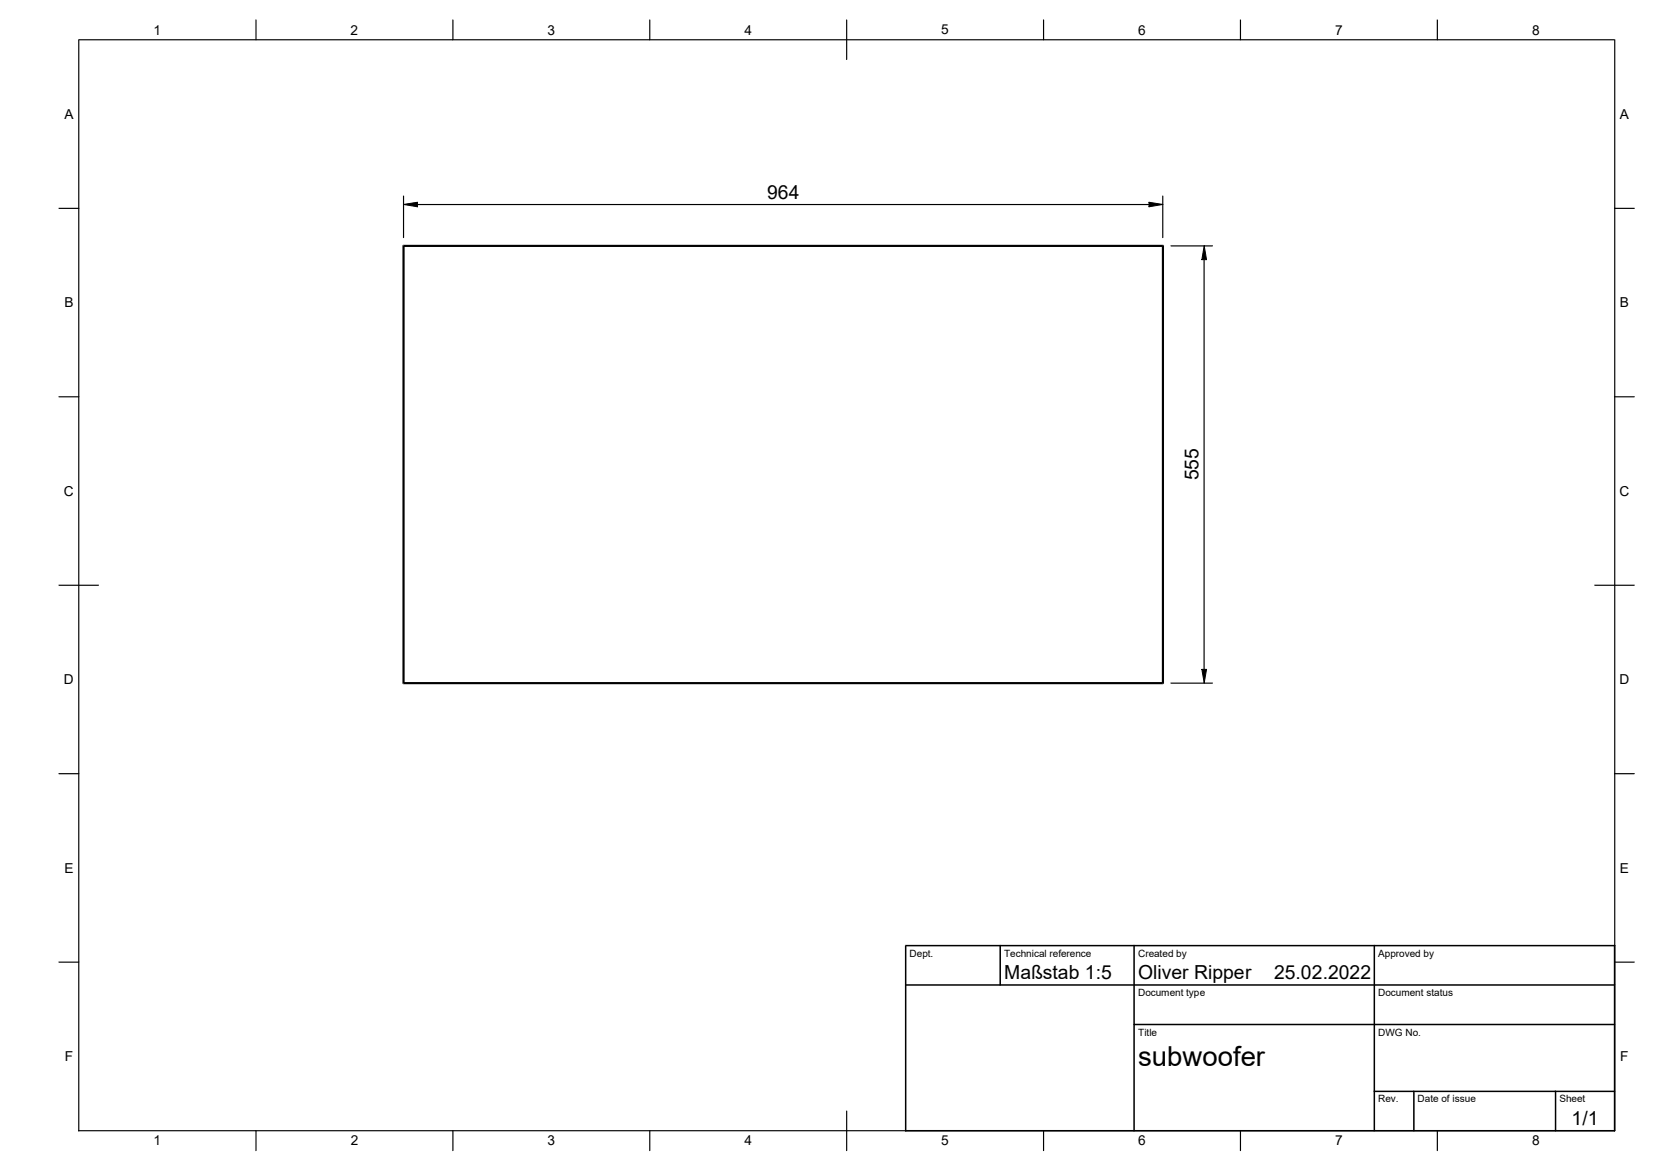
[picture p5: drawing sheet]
<svg xmlns="http://www.w3.org/2000/svg" width="420mm" height="297mm" viewBox="0 0 420 297" stroke-linecap="round" stroke-linejoin="round" font-family="sans-serif">
<g fill="#000">
<path d="M102.4 51.9l3.6-.6v1.2zM291.8 51.3l3.5 .6-3.5 .6zM305.8 62.4l.6 3.5h-1.2zM305.2 169.9h1.2l-.6 3.5z"/>
<path d="M19.9 10.1h.3v277l-.2 .1z" fill-rule="evenodd"/>
<path d="M19.9 9.9l.1 .2z" fill-rule="evenodd"/>
<path d="M64.9 5l.3 .1v5l-.2 .1z" fill-rule="evenodd"/>
<path d="M114.9 5l.2 .1v5l-.1 .1z" fill-rule="evenodd"/>
<path d="M164.8 5l.3 .1v5l-.1 .1z" fill-rule="evenodd"/>
<path d="M214.8 5l.3 .1v10l-.1 .1z" fill-rule="evenodd"/>
<path d="M264.8 5l.3 .1v5l-.1 .1z" fill-rule="evenodd"/>
<path d="M314.8 5l.3 .1v5l-.1 .1z" fill-rule="evenodd"/>
<path d="M364.8 5l.3 .1v5l-.1 .1z" fill-rule="evenodd"/>
<path d="M410 9.9l.2 .2z" fill-rule="evenodd"/>
<path d="M20 9.9h390v.3h-390z" fill-rule="evenodd"/>
<path d="M14.9 52.7l5.3 .2-.2 .1h-5z" fill-rule="evenodd"/>
<path d="M105.9 51.8l186 .1-.1 .2h-185.8z" fill-rule="evenodd"/>
<path d="M409.9 52.7l5.2 .2-.1 .1h-5z" fill-rule="evenodd"/>
<path d="M102.2 62.3l.2-.2v.3z" fill-rule="evenodd"/>
<path d="M102.2 62.4h.5v111h-.5z" fill-rule="evenodd"/>
<path d="M102.3 49.7l.3 .1v10.5l-.2 .2z" fill-rule="evenodd"/>
<path d="M295.3 62.1l.3 .3h-.3z" fill-rule="evenodd"/>
<path d="M102.4 62.1h192.9v.6h-192.9z" fill-rule="evenodd"/>
<path d="M295.1 49.7l.3 .1v10.5l-.2 .2z" fill-rule="evenodd"/>
<path d="M297.3 62.3l10.7 .1-.2 .2h-10.5z" fill-rule="evenodd"/>
<path d="M14.9 100.6l5.3 .1-.2 .2h-5z" fill-rule="evenodd"/>
<path d="M409.9 100.6l5.2 .1-.1 .2h-5z" fill-rule="evenodd"/>
<path d="M14.9 148.4l10.2 .1-.1 .2h-10z" fill-rule="evenodd"/>
<path d="M404.9 148.4l10.2 .1-.1 .2h-10z" fill-rule="evenodd"/>
<path d="M102.2 173.4h.2v.3z" fill-rule="evenodd"/>
<path d="M102.4 173.1h192.9v.6h-192.9z" fill-rule="evenodd"/>
<path d="M295.3 173.4h.3l-.3 .3z" fill-rule="evenodd"/>
<path d="M295 62.4h.6v111h-.6z" fill-rule="evenodd"/>
<path d="M297.3 173.3l10.7 .1-.2 .2h-10.5z" fill-rule="evenodd"/>
<path d="M305.6 65.7l.3 .2v104l-.2 .2z" fill-rule="evenodd"/>
<path d="M14.9 196.3l5.3 .1-.2 .2h-5z" fill-rule="evenodd"/>
<path d="M409.9 196.3l5.2 .1-.1 .2h-5z" fill-rule="evenodd"/>
<path d="M230 239.9h180.1l.1 .1-.2 .2h-180z" fill-rule="evenodd"/>
<path d="M14.9 244.1l5.3 .1-.2 .2h-5z" fill-rule="evenodd"/>
<path d="M229.8 239.9h.2v.1z" fill-rule="evenodd"/>
<path d="M229.8 240h.4v47.1l-.2 .2-.2-.2z" fill-rule="evenodd"/>
<path d="M229.9 249.9h180.1l.2 .1-.2 .2h-180l-.2-.1z" fill-rule="evenodd"/>
<path d="M253.8 239.9h.2l.2 .1v10l-.2 .2-.2-.1z" fill-rule="evenodd"/>
<path d="M409.9 244.1l5.2 .1-.1 .2h-5z" fill-rule="evenodd"/>
<path d="M287.9 259.9h122.1l.2 .2-.2 .2h-122l-.2-.2z" fill-rule="evenodd"/>
<path d="M348.9 276.9h61.1l.2 .1-.2 .2h-61l-.2-.1z" fill-rule="evenodd"/>
<path d="M19.9 286.9h390.1l.1 .1-.1 .2h-390z" fill-rule="evenodd"/>
<path d="M64.9 286.9l.3 .1v5.1l-.2 .1z" fill-rule="evenodd"/>
<path d="M114.9 286.9l.2 .1v5.1l-.1 .1z" fill-rule="evenodd"/>
<path d="M164.8 286.9l.3 .1v5.1l-.1 .1z" fill-rule="evenodd"/>
<path d="M214.8 282l.3 .1v10l-.1 .1z" fill-rule="evenodd"/>
<path d="M229.9 286.9h180.1l.2 .1-.2 .2h-180l-.2-.1z" fill-rule="evenodd"/>
<path d="M264.8 286.9l.3 .1v5.1l-.1 .1z" fill-rule="evenodd"/>
<path d="M287.9 239.9l.3 .1v47l-.2 .2-.2-.1z" fill-rule="evenodd"/>
<path d="M314.8 286.9l.3 .1v5.1l-.1 .1z" fill-rule="evenodd"/>
<path d="M348.9 239.9l.3 .1v47l-.2 .2-.2-.1z" fill-rule="evenodd"/>
<path d="M358.8 276.9h.3l.1 .1v10l-.2 .2-.2-.1z" fill-rule="evenodd"/>
<path d="M364.8 286.9l.3 .1v5.1l-.1 .1z" fill-rule="evenodd"/>
<path d="M394.8 276.9h.3l.1 .1v10l-.2 .2-.2-.1z" fill-rule="evenodd"/>
<path d="M409.9 10.1h.3v277l-.2 .1z" fill-rule="evenodd"/>
<path d="M409.9 239.9l.3 .1v47l-.2 .2-.2-.1z" fill-rule="evenodd"/>
</g>
<path d="M102.5 51.9l3.5-.5v1.1zM291.8 51.4l3.5 .5-3.5 .6zM305.8 62.4l.6 3.5h-1.2zM305.2 169.9h1.2l-.6 3.5z" fill="none" stroke="#000" stroke-width=".25"/>
<text font-size="7" x="289" y="270.6">subwoofer</text>
<g font-size="4.9">
<text x="194.8" y="50.5">964</text>
<text x="304.3" y="122" transform="rotate(-90 304.3 122)">555</text>
<text x="255" y="248.6">Maßstab 1:5</text>
<text x="289" y="248.6">Oliver Ripper</text>
<text x="323.5" y="248.6">25.02.2022</text>
<text x="399.1" y="285.7">1/1</text>
</g>
<g font-size="3.5">
<text x="39" y="8.8">1</text>
<text x="89" y="8.8">2</text>
<text x="139" y="8.8">3</text>
<text x="189" y="8.8">4</text>
<text x="239" y="8.7">5</text>
<text x="289" y="8.8">6</text>
<text x="339" y="8.8">7</text>
<text x="389" y="8.8">8</text>
<text x="16.3" y="30.2">A</text>
<text x="411.3" y="30.2">A</text>
<text x="16.3" y="78">B</text>
<text x="411.3" y="78">B</text>
<text x="16.2" y="125.9">C</text>
<text x="411.2" y="125.9">C</text>
<text x="16.2" y="173.7">D</text>
<text x="411.2" y="173.7">D</text>
<text x="16.3" y="221.5">E</text>
<text x="411.3" y="221.5">E</text>
<text x="16.4" y="269.3">F</text>
<text x="411.4" y="269.3">F</text>
<text x="39" y="290.7">1</text>
<text x="89" y="290.7">2</text>
<text x="139" y="290.7">3</text>
<text x="189" y="290.7">4</text>
<text x="239" y="290.7">5</text>
<text x="289" y="290.7">6</text>
<text x="339" y="290.7">7</text>
<text x="389" y="290.7">8</text>
</g>
<g font-size="2.5">
<text x="231" y="242.9">Dept.</text>
<text x="255" y="242.9">Technical reference</text>
<text x="289" y="242.9">Created by</text>
<text x="350" y="242.9">Approved by</text>
<text x="289" y="252.9">Document type</text>
<text x="350" y="252.9">Document status</text>
<text x="289" y="262.9">Title</text>
<text x="350" y="262.9">DWG No.</text>
<text x="350" y="279.9">Rev.</text>
<text x="360" y="279.9">Date of issue</text>
<text x="396" y="279.9">Sheet</text>
</g>
</svg>
